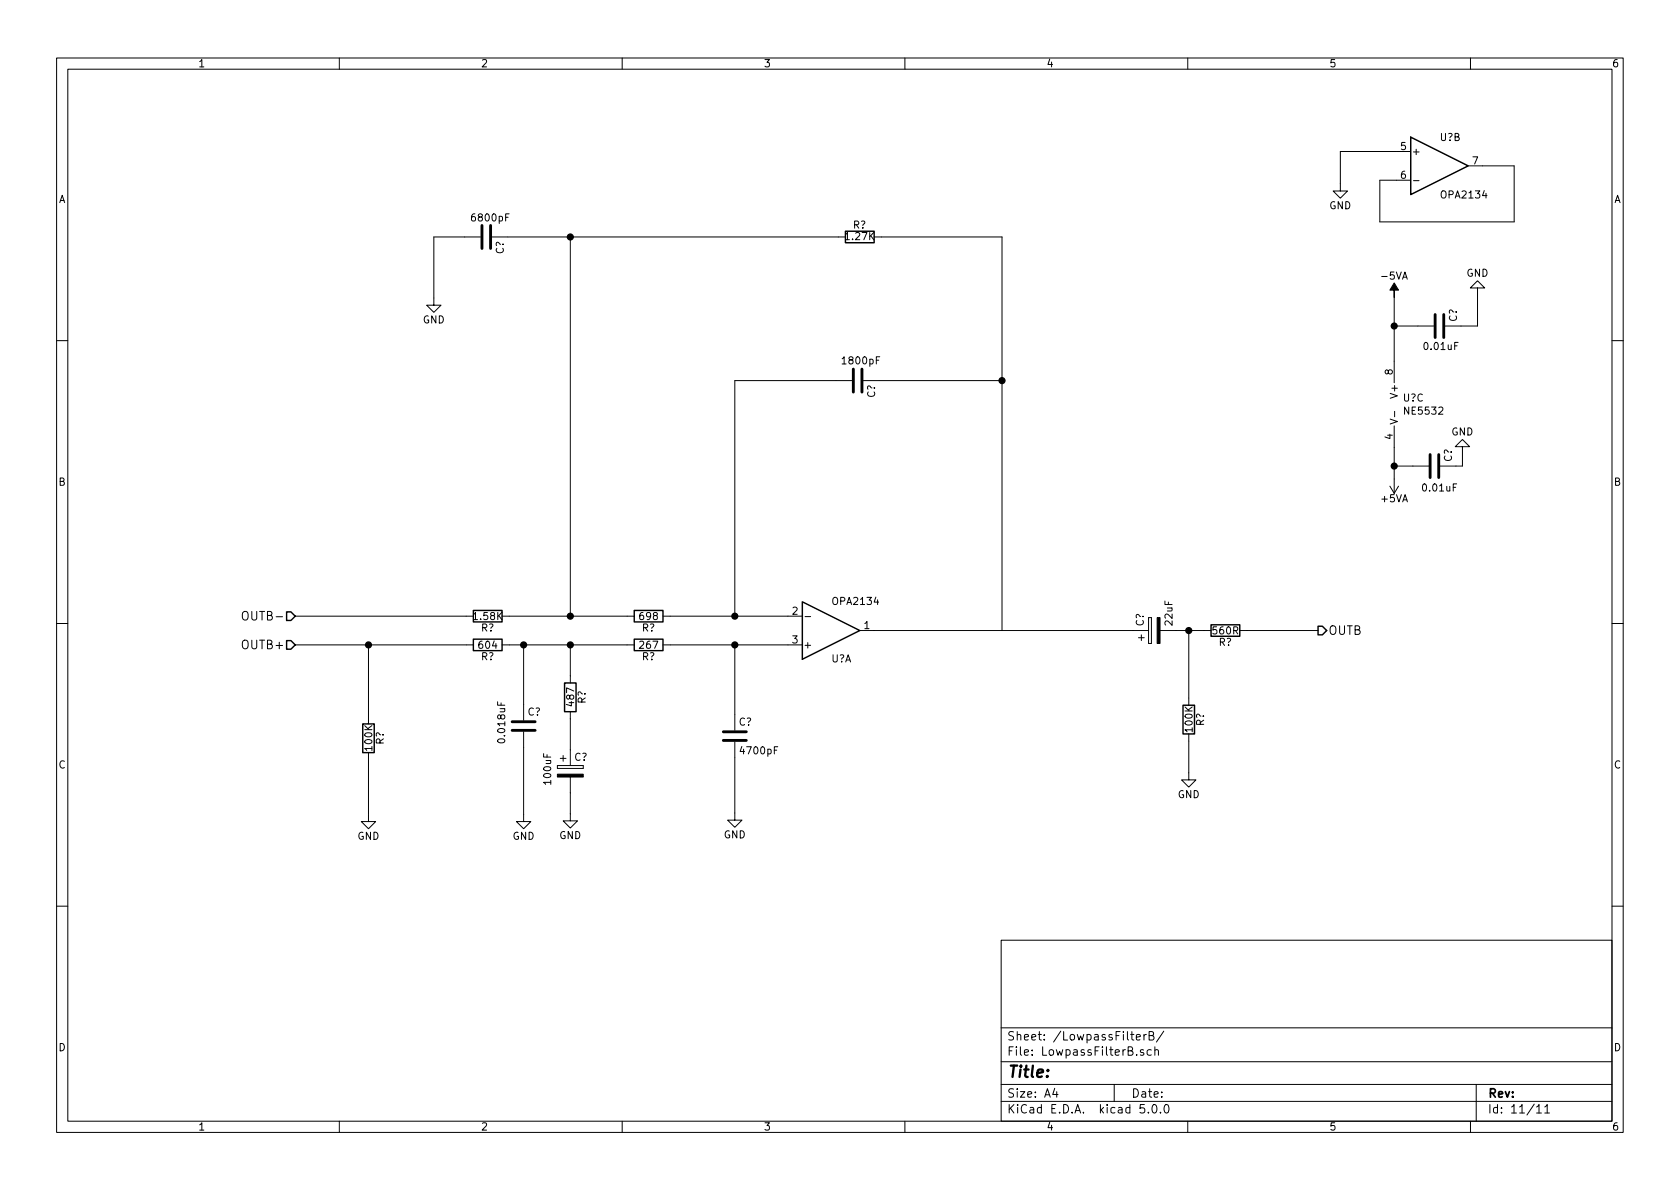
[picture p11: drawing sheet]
<svg xmlns="http://www.w3.org/2000/svg" width="297mm" height="210mm" viewBox="0 0 297 210" stroke-linecap="round" stroke-linejoin="round" font-family="sans-serif">
<g fill="none" stroke="#000" stroke-width=".18">
<path d="M10 10.3h277v189.9h-277zM12 12.2h273v186.1h-273zM60 10.3v1.9M110 10.3v1.9M160 10.3v1.9M210 10.3v1.9M260 10.3v1.9M249.4 26.8h-12.4v7h1.3l-1.3 1.2-1.3-1.2h1.3M249.9 31.9h1M259.6 29.3h8.1v9.9h-23.7v-7.3h5.4M85 41.9h-8.3v12.1h1.3l-1.3 1.2-1.3-1.2h1.3M87 41.9h62.5"/>
<path d="M100.8 41.9v67.1M154.6 41.9h22.6v69.6M246.5 57.7h7M246.5 52.6v15.1M261.2 50.9h-1.2l1.2-1.2 1.3 1.2h-1.3v6.8h-5.7M10 60.2h2M150.6 67.3h-20.7v41.7M152.7 67.3h24.5M245.8 74.1l1.3 .4-1.3 .5M246.5 75.3v11.9M246.6 72.7v1M258.6 79h-1.3l1.3-1.3 1.2 1.3h-1.2v3.4h-4"/>
<path d="M285 60.2h2M245.7 86l.8 1.2M246.5 82.4h6.1M247.3 86l-.8 1.2M10 110.3h2M42.9 108.3a.54 .54 0 0 1 .9 0 1.04 1.04 0 0 1-.3 1.3 .53 .53 0 0 1-.7-.5zM52.2 109h31.5M52.2 114h31.5M65.2 114v14M88.8 109h23.3M88.8 114h23.3M92.6 114v13.4"/>
<path d="M100.8 114v6.8M117.2 109h24.7M117.2 114h24.7M129.9 114v15.2M142.3 109h1M152 111.5h51.1M201.3 112.8h1M201.8 112.3v1M203.1 113.8h.5zM203.1 109.2v4.6zM203.1 109.2h.5zM203.6 109.2v4.6z"/>
<path d="M205.1 111.5h9M210.2 111.5v13.2M219.2 111.5h13.8M285 110.3h2M65.2 133.1v12.2h1.2l-1.2 1.3-1.3-1.3h1.3M92.6 129.4v15.9h1.3l-1.3 1.3-1.3-1.3h1.3M98.6 135.4v.5zM98.6 135.9h4.5zM98.6 135.4h4.5zM99.1 134.1h1M99.6 133.6v1M100.8 137.4v7.8h1.3l-1.3 1.2-1.2-1.2h1.2"/>
<path d="M100.8 125.9v9.5M103.1 135.4v.5zM129.9 131.2v13.8h1.3l-1.3 1.3-1.2-1.3h1.2M210.2 129.8v8.1h1.3l-1.3 1.3-1.3-1.3h1.3M10 160.2h2M177 166.3h108v32h-108zM285 160.2h2M60 198.3v1.9M110 198.3v1.9M160 198.3v1.9M177 194.8h108M177 191.8h108"/>
<path d="M177 187.8h108M177 181.8h108M186.5 192.5l-.4 1h1M186.8 193v1M197 191.8v3M200.9 183.4l.7-.1-.1-.3-.4-.1-.2 .2 .1 .7h.5M202.2 185.7l-.4-.1-.2 .2 .1 .2 .5 .2v.3h-.6M202.3 182.9v1M202.3 195.3h-.7l-.1 .7 .3-.1 .5 .1 .1 .2-.1 .5-.2 .1-.6-.1M202.7 182.9l-.4 .3M203 196.7v.1M203.2 183.1l.7-.1 .1-.3-.2-.2-.6-.1v1.5h.6l.2-.3a.41 .41 0 0 0-.3-.5"/>
<path d="M203.6 185.7l-.5-.1-.3 .3 .1 .6 .2 .1 .5-.1M203.8 195.5l.2-.2a.8 .8 0 0 1 .6 .8 .8 .8 0 0 1-.6 .7l-.2-.1-.1-.4zM204.2 185.7l.2-.1 .3 .1 .1 .9M204.2 185.1v1.5M205.2 196.7v.1M205.8 182.3l-1.3 2M206 195.5l.3-.2a.94 .94 0 0 1 0 1.5 .79 .79 0 0 1-.3-1.3zM210 198.3v1.9M260 198.3v1.9M261 191.8v6.5M271.7 195.8l.4-.5v1.5M271.7 196.8h.8"/>
<path d="M273.1 195.8l.5-.5v1.5M273.1 196.8h.9"/>
</g>
<path d="M246.5 50l.8 1.3h-.8v1.3v-1.3h-.8zM204.6 109.2h.5v4.6h-.5zM98.6 136.9h4.5v.5h-4.5z" fill="#000" stroke="#000" stroke-width=".18"/>
<path d="M85.2 39.9v4M86.7 39.9v4M253.7 55.6v4.1M255.3 55.6v4.1M150.9 65.3v4M152.4 65.3v4M252.9 80.4v4M254.4 80.4v4M90.6 129.2h4M90.6 127.6h4M127.9 130.9h4.1M127.9 129.4h4.1" fill="none" stroke="#000" stroke-width=".51"/>
<g fill="#000" stroke="#000" stroke-width=".25">
<circle cx="100.8" cy="41.9" r=".51"/>
<circle cx="246.5" cy="57.7" r=".51"/>
<circle cx="177.2" cy="67.3" r=".51"/>
<circle cx="246.5" cy="82.4" r=".51"/>
<circle cx="65.2" cy="114" r=".51"/>
<circle cx="92.6" cy="114" r=".51"/>
<circle cx="100.8" cy="109" r=".51"/>
<circle cx="100.8" cy="114" r=".51"/>
<circle cx="129.9" cy="114" r=".51"/>
<circle cx="129.9" cy="109" r=".51"/>
<circle cx="210.2" cy="111.5" r=".51"/>
</g>
<g fill="none" stroke="#000" stroke-width=".25">
<path d="M249.4 24.3l10.2 5-10.2 5.1zM149.5 40.9h5.1v2h-5.1zM50.7 113.3h.7l.8 .7-.8 .8h-.7zM50.7 108.2h.7l.8 .8-.8 .7h-.7zM83.7 107.9h5.1v2.1h-5.1zM83.7 113h5.1v2.1h-5.1zM112.1 107.9h5.1v2.1h-5.1zM112.1 113h5.1v2.1h-5.1zM141.9 106.4l10.1 5.1-10.1 5.1zM214.1 110.5h5.1v2h-5.1zM233 110.7h.8l.8 .8-.8 .8h-.8zM64.1 128h2.1v5.1h-2.1z"/>
<path d="M99.8 120.8h2.1v5.1h-2.1zM209.2 124.7h2v5.1h-2z"/>
</g>
<text font-size="2.8" x="178" y="190.5">Title:</text>
<g font-size="2.1">
<text x="43.7" y="109.7">OUTB-</text>
<text x="234.8" y="112.3">OUTB</text>
<text x="43.2" y="114.8">OUTB+</text>
<text x="178" y="184">Sheet: /LowpassFilterB/</text>
<text x="178" y="186.7">File: LowpassFilterB.sch</text>
<text x="178" y="196.9">KiCad E.D.A. kicad 5.0.0</text>
<text x="178" y="194.1">Size: A4</text>
<text x="200" y="194.1">Date:</text>
<text x="263" y="194.1">Rev:</text>
<text x="263" y="196.9">Id: 11/11</text>
</g>
<g font-size="1.8">
<text x="35" y="11.9">1</text>
<text x="85" y="11.9">2</text>
<text x="135" y="11.9">3</text>
<text x="185" y="11.9">4</text>
<text x="235" y="11.9">5</text>
<text x="285" y="11.9">6</text>
<text x="247.7" y="26.5">5</text>
<text x="249.6" y="27.4">+</text>
<text x="254.6" y="24.9">U?B</text>
<text x="260.4" y="29.1">7</text>
<text x="10.4" y="35.9">A</text>
<text x="247.7" y="31.6">6</text>
<text x="255" y="35.1">OPA2134</text>
<text x="285.4" y="35.9">A</text>
<text x="83.6" y="39.2">6800pF</text>
<text x="150.8" y="40.4">R?</text>
<text x="235" y="37">GND</text>
<text x="89.1" y="45" transform="rotate(-90 89.1 45)">C?</text>
<text x="149.6" y="42.5">1.27K</text>
<text x="244.5" y="49.4">-5VA</text>
<text x="259.3" y="48.9">GND</text>
<text x="74.8" y="57.2">GND</text>
<text x="257.6" y="56.9" transform="rotate(-90 257.6 56.9)">C?</text>
<text x="149.1" y="64.4">1800pF</text>
<text x="252" y="61.9">0.01uF</text>
<text x="154.7" y="70.4" transform="rotate(-90 154.7 70.4)">C?</text>
<text x="246.3" y="66.3" transform="rotate(-90 246.3 66.3)">8</text>
<text x="247.1" y="70" transform="rotate(-90 247.1 70)">V+</text>
<text x="248.1" y="71">U?C</text>
<text x="246.3" y="77.7" transform="rotate(-90 246.3 77.7)">4</text>
<text x="248.5" y="73.3">NE5532</text>
<text x="256.6" y="77">GND</text>
<text x="256.7" y="81.7" transform="rotate(-90 256.7 81.7)">C?</text>
<text x="10.4" y="85.9">B</text>
<text x="244.3" y="88.8">+5VA</text>
<text x="251.7" y="86.9">0.01uF</text>
<text x="285.4" y="85.9">B</text>
<text x="147.4" y="107">OPA2134</text>
<text x="83.9" y="109.6">1.58K</text>
<text x="85.1" y="111.7">R?</text>
<text x="113.2" y="109.6">698</text>
<text x="113.5" y="111.7">R?</text>
<text x="140.1" y="108.7">2</text>
<text x="140.1" y="113.8">3</text>
<text x="152.8" y="111.2">1</text>
<text x="202.2" y="110.8" transform="rotate(-90 202.2 110.8)">C?</text>
<text x="207.3" y="110.5" transform="rotate(-90 207.3 110.5)">22uF</text>
<text x="214.6" y="112.2">560R</text>
<text x="84.8" y="114.7">604</text>
<text x="85.1" y="116.8">R?</text>
<text x="113.2" y="114.7">267</text>
<text x="113.5" y="116.8">R?</text>
<text x="142" y="114.7">+</text>
<text x="147" y="117.1">U?A</text>
<text x="215.5" y="114.2">R?</text>
<text x="101.5" y="124.8" transform="rotate(-90 101.5 124.8)">487</text>
<text x="103.6" y="124.5" transform="rotate(-90 103.6 124.5)">R?</text>
<text x="67.9" y="131.7" transform="rotate(-90 67.9 131.7)">R?</text>
<text x="89.3" y="131.1" transform="rotate(-90 89.3 131.1)">0.018uF</text>
<text x="93.3" y="126.5">C?</text>
<text x="130.6" y="128.3">C?</text>
<text x="210.9" y="129.3" transform="rotate(-90 210.9 129.3)">100K</text>
<text x="212.9" y="128.4" transform="rotate(-90 212.9 128.4)">R?</text>
<text x="10.4" y="135.9">C</text>
<text x="65.8" y="132.6" transform="rotate(-90 65.8 132.6)">100K</text>
<text x="101.5" y="134.5">C?</text>
<text x="131.1" y="133.4">4700pF</text>
<text x="285.4" y="135.9">C</text>
<text x="97.5" y="138.6" transform="rotate(-90 97.5 138.6)">100uF</text>
<text x="208.2" y="141.1">GND</text>
<text x="63.2" y="148.5">GND</text>
<text x="90.6" y="148.5">GND</text>
<text x="98.9" y="148.4">GND</text>
<text x="128" y="148.3">GND</text>
<text x="10.4" y="185.9">D</text>
<text x="285.4" y="185.9">D</text>
<text x="35" y="199.9">1</text>
<text x="85" y="199.9">2</text>
<text x="135" y="199.9">3</text>
<text x="185" y="199.9">4</text>
<text x="235" y="199.9">5</text>
<text x="285" y="199.9">6</text>
</g>
</svg>
